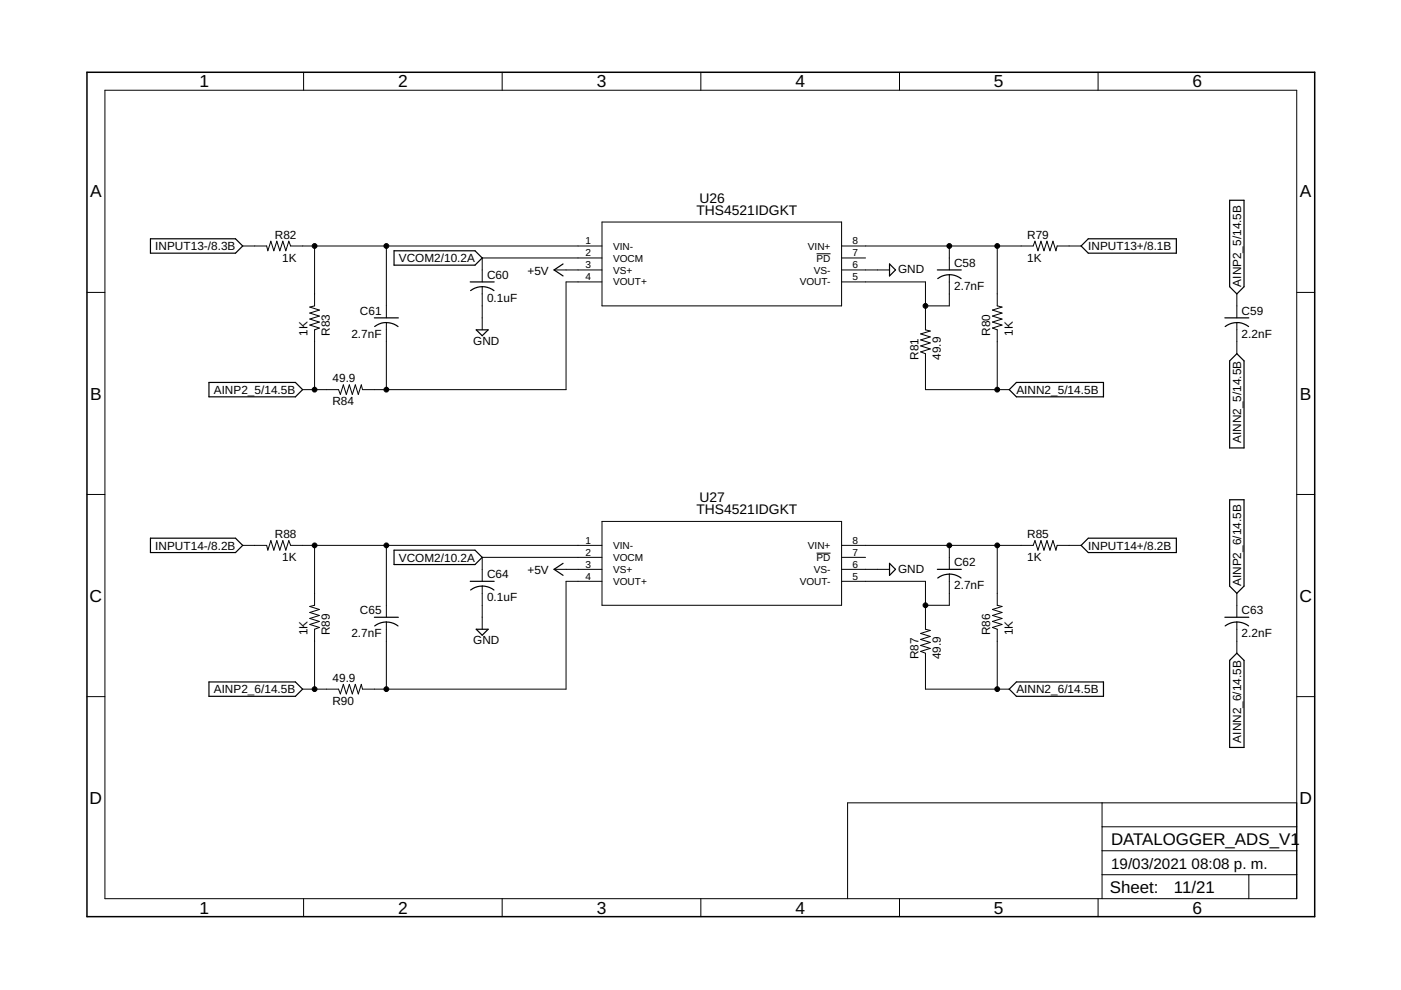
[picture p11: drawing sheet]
<svg xmlns="http://www.w3.org/2000/svg" width="297mm" height="210mm" viewBox="0 0 297 210" stroke-linecap="round" stroke-linejoin="round" font-family="sans-serif">
<g fill="none" stroke="#000" stroke-width=".21">
<path d="M22.2 19.1h252.7v171.4h-252.7zM64.4 15.3v3.8M106.5 15.3v3.8M148.6 15.3v3.8M190.7 15.3v3.8M232.8 15.3v3.8M51.5 52.2h5l.3 1 .6-2.1 .7 2.1 .6-2.1 .6 2.1 .7-2.1 .6 2.1 .6-2.1 .4 1.1h66M66.7 52.2v12.7l-1 .2 2 .6-2 .7 2 .6-2 .6 2 .7-2 .6 2 .7-1 .3v12.7M81.9 52.2v15.2M117.5 57.2h10.1M127.6 54.7h-25.4v5.1M127.6 59.8h-7.6v22.8h-43.1l-.3-1-.6 2-.7-2-.6 2-.6-2-.7 2-.6-2-.6 2-.4-1h-7.6"/>
<path d="M127.6 47.1h50.8v17.8h-50.8zM173.1 53.8h3M178.4 52.2h40.7l.3-1.1 .7 2.1 .6-2.1 .6 2.1 .7-2.1 .6 2.1 .6-2.1 .7 2.1 .2-1h5.1M178.4 59.8h17.8v10.1l1 .3-2 .6 2 .6-2 .7 2 .6-2 .6 2 .7-2 .6 1 .4v7.6h17.8M178.4 54.7h5.1M178.4 57.2h10.2M201.3 52.2v5M201.3 58.3v6.6h-5.1M211.4 52.2v12.7l1 .2-2 .6 2 .7-2 .6 2 .6-2 .7 2 .6-2 .7 1 .3v12.7M18.4 62h3.8M81.9 68.4v14.2M102.2 60.8v9.1"/>
<path d="M262.2 62.3v5.1M262.2 68.4v6.6M274.9 62h3.8M18.4 104.8h3.8M51.5 115.6h5l.3 1 .6-2 .7 2 .6-2 .6 2 .7-2 .6 2 .6-2 .4 1h66M66.7 115.6v12.7l-1 .3 2 .6-2 .7 2 .6-2 .6 2 .7-2 .6 2 .6-1 .4v12.7M81.9 115.6v15.3M127.6 118.2h-25.4v5.1M127.6 110.6h50.8v17.7h-50.8zM173.1 117.3h3M178.4 115.6h40.7l.3-1 .7 2 .6-2 .6 2 .7-2 .6 2 .6-2 .7 2 .2-1h5.1M178.4 118.2h5.1"/>
<path d="M201.3 115.6v5.1M211.4 115.6v12.7l1 .3-2 .6 2 .7-2 .6 2 .6-2 .7 2 .6-2 .6 1 .4v12.7M274.9 104.8h3.8M81.9 131.9v14.2M102.2 124.3v9.1M117.5 120.7h10.1M127.6 123.3h-7.6v22.8h-43.1l-.3-1-.6 2-.7-2-.6 2-.6-2-.7 2-.6-2-.6 2-.4-1h-7.6M178.4 123.3h17.8v10.1l1 .3-2 .6 2 .6-2 .7 2 .6-2 .6 2 .7-2 .6 1 .4v7.6h17.8M178.4 120.7h10.2M201.3 121.7v6.6h-5.1M262.2 125.8v5.1M262.2 131.9v6.6"/>
<path d="M18.4 147.7h3.8M274.9 147.7h3.8M233.7 170.2v20.3M233.7 175.3h41.2M274.9 170.2h-95.2v20.3M64.4 190.5v3.9M106.5 190.5v3.9M148.6 190.5v3.9M190.7 190.5v3.9M232.8 190.5v3.9M233.7 185.5h41.2M233.7 180.4h41.2"/>
<path d="M264.8 185.5v5"/>
</g>
<g fill="none" stroke="#000" stroke-width=".25">
<path d="M31.9 50.6h18l1.6 1.6-1.6 1.5h-18zM83.5 53.2h17.2l1.5 1.5-1.5 1.5h-17.2zM99.7 59.8h5.1M119.4 56l-1.9 1.2 1.9 1.3M188.6 56l1.3 1.2-1.3 1.3zM198.7 57.2h5.1M198.8 59.1a4 4 0 0 1 5 0M230.7 50.6h18.7v3.1h-18.7l-1.5-1.5zM260.7 42.5h3.1v18.3l-1.6 1.5-1.5-1.5zM79.4 67.4h5.1M81.9 68.4l-1 .1-1.5 .7M81.9 68.4l1.1 .1 1.4 .7"/>
<path d="M101 69.9h2.5l-1.3 1.3zM102.2 60.8l1.6 .3 .9 .5M102.2 60.8l-1.5 .3-.9 .5M259.7 67.4h5.1M260.7 76.5l1.5-1.5 1.6 1.5v18.5h-3.1zM262.2 68.4l1.1 .1 1.4 .7M262.2 68.4l-1 .1-1.4 .7M44.3 81.1h18.3l1.6 1.5-1.6 1.5h-18.3zM214 82.6l1.5-1.5h18.5v3h-18.5zM31.9 114.1h18l1.6 1.5-1.6 1.6h-18zM83.5 116.6h17.2l1.5 1.6-1.5 1.5h-17.2zM119.4 119.4l-1.9 1.3 1.9 1.3"/>
<path d="M188.6 119.4l1.3 1.3-1.3 1.3zM229.2 115.6l1.5-1.5h18.7v3.1h-18.7zM260.7 106h3.1v18.3l-1.6 1.5-1.5-1.5zM79.4 130.9h5.1M79.4 132.7a4 4 0 0 1 5 0M99.7 123.3h5.1M99.8 125.1a4 4 0 0 1 4.9 0M101 133.4h2.5l-1.3 1.3zM198.7 120.7h5.1M201.3 121.7l1.1 .2 1.4 .7M201.3 121.7l-1.6 .3-.9 .6M259.7 130.9h5.1"/>
<path d="M259.8 132.7a4.1 4.1 0 0 1 4.9 0M262.2 138.5l1.6 1.5v18.5h-3.1v-18.5zM44.3 144.6h18.3l1.6 1.5-1.6 1.5h-18.3zM214 146.1l1.5-1.5h18.5v3h-18.5z"/>
</g>
<path d="M18.4 15.3h260.3v179.1h-260.3z" fill="none" stroke="#000" stroke-width=".32"/>
<g fill="#000" stroke="#000" stroke-width=".21">
<circle cx="66.7" cy="52.2" r=".51"/>
<circle cx="81.9" cy="52.2" r=".51"/>
<circle cx="201.3" cy="52.2" r=".51"/>
<circle cx="211.4" cy="52.2" r=".51"/>
<circle cx="196.2" cy="64.9" r=".51"/>
<circle cx="66.7" cy="82.6" r=".51"/>
<circle cx="81.9" cy="82.6" r=".51"/>
<circle cx="211.4" cy="82.6" r=".51"/>
<circle cx="66.7" cy="115.6" r=".51"/>
<circle cx="81.9" cy="115.6" r=".51"/>
<circle cx="201.3" cy="115.6" r=".51"/>
<circle cx="211.4" cy="115.6" r=".51"/>
<circle cx="196.2" cy="128.3" r=".51"/>
<circle cx="66.7" cy="146.1" r=".51"/>
<circle cx="81.9" cy="146.1" r=".51"/>
<circle cx="211.4" cy="146.1" r=".51"/>
</g>
<g font-size="3.7">
<text x="42.3" y="18.5">1</text>
<text x="84.4" y="18.5">2</text>
<text x="126.5" y="18.5">3</text>
<text x="168.6" y="18.5">4</text>
<text x="210.7" y="18.5">5</text>
<text x="252.9" y="18.5">6</text>
<text x="19.1" y="41.9">A</text>
<text x="275.6" y="41.9">A</text>
<text x="19.1" y="84.7">B</text>
<text x="275.6" y="84.7">B</text>
<text x="19" y="127.6">C</text>
<text x="275.5" y="127.6">C</text>
<text x="19" y="170.4">D</text>
<text x="275.5" y="170.4">D</text>
<text x="42.3" y="193.7">1</text>
<text x="84.4" y="193.7">2</text>
<text x="126.5" y="193.7">3</text>
<text x="168.6" y="193.7">4</text>
<text x="210.7" y="193.7">5</text>
<text x="252.9" y="193.7">6</text>
</g>
<g font-size="3.6">
<text x="235.6" y="179.1">DATALOGGER_ADS_V1</text>
<text x="235.3" y="189.4">Sheet:</text>
<text x="248.9" y="189.3">11/21</text>
</g>
<g font-size="3.2">
<text x="235.6" y="184.2">19/03/2021</text>
<text x="252.6" y="184.2">08:08 p. m.</text>
</g>
<g font-size="2.9">
<text x="147.7" y="45.6">THS4521IDGKT</text>
<text x="148.3" y="43">U26</text>
<text x="148.3" y="106.5">U27</text>
<text x="147.7" y="109.1">THS4521IDGKT</text>
</g>
<g font-size="2.5">
<text x="32.9" y="53">INPUT13-/8.3B</text>
<text x="58.3" y="50.7">R82</text>
<text x="217.8" y="50.7">R79</text>
<text x="230.7" y="53">INPUT13+/8.1B</text>
<text x="59.8" y="55.4">1K</text>
<text x="84.6" y="55.6">VCOM2/10.2A</text>
<text x="103.3" y="59.1">C60</text>
<text x="111.8" y="58.2">+5V</text>
<text x="190.4" y="57.9">GND</text>
<text x="202.3" y="56.6">C58</text>
<text x="217.8" y="55.4">1K</text>
<text x="103.3" y="64">0.1uF</text>
<text x="202.3" y="61.4">2.7nF</text>
<text x="263.1" y="60.8" transform="rotate(-90 263.1 60.8)">AINP2_5/14.5B</text>
<text x="65.2" y="71.2" transform="rotate(-90 65.2 71.2)">1K</text>
<text x="70" y="71.2" transform="rotate(-90 70 71.2)">R83</text>
<text x="74.5" y="71.6">2.7nF</text>
<text x="76.3" y="66.7">C61</text>
<text x="209.9" y="71.2" transform="rotate(-90 209.9 71.2)">R80</text>
<text x="214.7" y="71.2" transform="rotate(-90 214.7 71.2)">1K</text>
<text x="263.2" y="71.6">2.2nF</text>
<text x="263.2" y="66.7">C59</text>
<text x="100.3" y="73.1">GND</text>
<text x="194.7" y="76.3" transform="rotate(-90 194.7 76.3)">R81</text>
<text x="199.5" y="76.3" transform="rotate(-90 199.5 76.3)">49.9</text>
<text x="45.3" y="83.5">AINP2_5/14.5B</text>
<text x="70.5" y="81.1">49.9</text>
<text x="215.5" y="83.5">AINN2_5/14.5B</text>
<text x="70.5" y="85.9">R84</text>
<text x="263.1" y="93.9" transform="rotate(-90 263.1 93.9)">AINN2_5/14.5B</text>
<text x="32.9" y="116.5">INPUT14-/8.2B</text>
<text x="58.3" y="114.1">R88</text>
<text x="59.8" y="118.9">1K</text>
<text x="84.6" y="119.1">VCOM2/10.2A</text>
<text x="217.8" y="118.9">1K</text>
<text x="217.8" y="114.1">R85</text>
<text x="230.7" y="116.5">INPUT14+/8.2B</text>
<text x="103.3" y="122.6">C64</text>
<text x="111.8" y="121.7">+5V</text>
<text x="190.4" y="121.4">GND</text>
<text x="202.3" y="124.9">2.7nF</text>
<text x="202.3" y="120.1">C62</text>
<text x="263.1" y="124.3" transform="rotate(-90 263.1 124.3)">AINP2_6/14.5B</text>
<text x="76.3" y="130.2">C65</text>
<text x="103.3" y="127.4">0.1uF</text>
<text x="263.2" y="130.2">C63</text>
<text x="65.2" y="134.7" transform="rotate(-90 65.2 134.7)">1K</text>
<text x="70" y="134.7" transform="rotate(-90 70 134.7)">R89</text>
<text x="74.5" y="135.1">2.7nF</text>
<text x="100.3" y="136.6">GND</text>
<text x="209.9" y="134.7" transform="rotate(-90 209.9 134.7)">R86</text>
<text x="214.7" y="134.7" transform="rotate(-90 214.7 134.7)">1K</text>
<text x="263.2" y="135.1">2.2nF</text>
<text x="194.7" y="139.8" transform="rotate(-90 194.7 139.8)">R87</text>
<text x="199.5" y="139.8" transform="rotate(-90 199.5 139.8)">49.9</text>
<text x="45.3" y="147">AINP2_6/14.5B</text>
<text x="70.5" y="144.6">49.9</text>
<text x="70.5" y="149.4">R90</text>
<text x="215.5" y="147">AINN2_6/14.5B</text>
<text x="263.1" y="157.4" transform="rotate(-90 263.1 157.4)">AINN2_6/14.5B</text>
</g>
<g font-size="2.1">
<text x="124.1" y="51.8">1</text>
<text x="130" y="52.9">VIN-</text>
<text x="171.3" y="52.9">VIN+</text>
<text x="180.8" y="51.8">8</text>
<text x="124.1" y="54.3">2</text>
<text x="124.1" y="56.9">3</text>
<text x="124.1" y="59.4">4</text>
<text x="130" y="55.4">VOCM</text>
<text x="130" y="58">VS+</text>
<text x="172.5" y="58">VS-</text>
<text x="173.1" y="55.5">PD</text>
<text x="180.8" y="59.4">5</text>
<text x="180.8" y="56.9">6</text>
<text x="180.8" y="54.3">7</text>
<text x="130" y="60.5">VOUT+</text>
<text x="169.6" y="60.5">VOUT-</text>
<text x="124.1" y="115.3">1</text>
<text x="124.1" y="117.8">2</text>
<text x="130" y="116.4">VIN-</text>
<text x="130" y="118.9">VOCM</text>
<text x="171.3" y="116.4">VIN+</text>
<text x="173.1" y="118.9">PD</text>
<text x="180.8" y="117.8">7</text>
<text x="180.8" y="115.3">8</text>
<text x="124.1" y="120.4">3</text>
<text x="124.1" y="122.9">4</text>
<text x="130" y="121.5">VS+</text>
<text x="130" y="124">VOUT+</text>
<text x="169.6" y="124">VOUT-</text>
<text x="172.5" y="121.5">VS-</text>
<text x="180.8" y="122.9">5</text>
<text x="180.8" y="120.4">6</text>
</g>
</svg>
